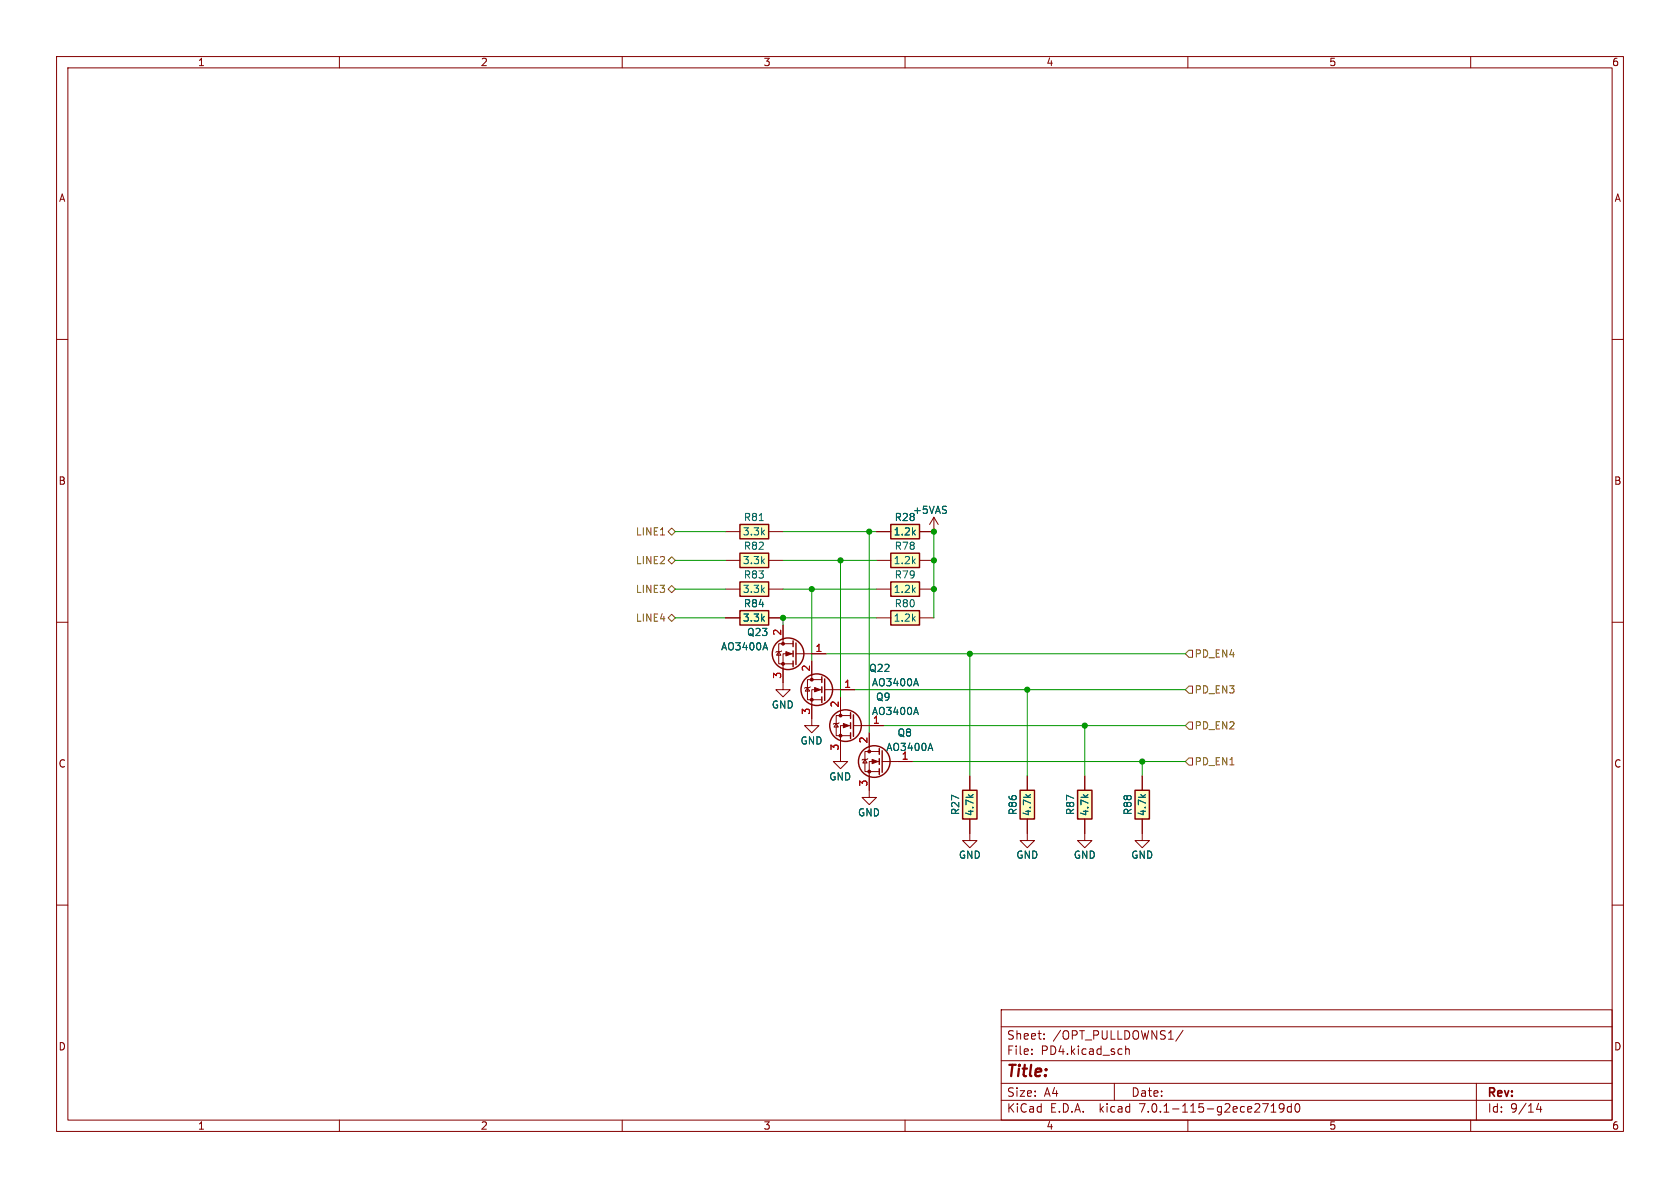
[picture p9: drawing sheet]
<svg xmlns="http://www.w3.org/2000/svg" width="297mm" height="210mm" viewBox="0 0 297 210" stroke-linecap="round" stroke-linejoin="round" font-family="sans-serif">
<g fill="none" stroke="#840000" stroke-width=".18">
<path d="M10 10h277v190h-277zM12 12h273v186h-273zM60 10v2M110 10v2M160 10v2M210 10v2M260 10v2M10 60h2M285 60h2M128.3 99.1h2.5M128.3 94h2.5M135.9 99.1h2.5"/>
<path d="M135.9 94h2.5M154.9 99.1h2.6M154.9 94h2.6M162.6 99.1h2.5M165.1 91.4v2.6h-2.5M165.1 91.4l.8 1.3M165.1 91.4l-.8 1.3M10 110h2M128.3 109.2h2.5M128.3 104.1h2.5M135.9 109.2h2.5M135.9 104.1h2.5"/>
<path d="M137.7 115.2l.3 .6h-.7zM138.2 115.1l-.2 .1h-.7l-.1 .1M138.4 110.5v3.3M140.2 115.6h-1.8v6.3h-1.2l1.2 1.3 1.3-1.3h-1.3M140.2 113.8h-2.5v3.5h2.5M140.7 115.6h5.3M143.5 116.8v3.3M154.9 109.2h2.6M154.9 104.1h2.6M162.6 109.2h2.5M162.6 104.1h2.5M285 110h2"/>
<path d="M142.7 121.5l.4 .7h-.7zM143.3 121.4l-.2 .1h-.7l-.2 .2M145.3 121.9h-1.8v6.4h-1.3l1.3 1.2 1.3-1.2h-1.3M145.3 120.1h-2.6v3.6h2.6M145.8 121.9h5.3M147.8 127.9l.4 .6h-.8zM148.3 127.8l-.1 .1h-.8l-.1 .1M148.6 123.2v3.3M150.4 128.3h-1.8v6.3h-1.3l1.3 1.3 1.3-1.3h-1.3M150.4 126.5h-2.6v3.5h2.6M150.9 128.3h5.3M152.9 134.2l.4 .7h-.8z"/>
<path d="M153.4 134.1l-.1 .1h-.8l-.1 .2M153.7 129.5v3.3M155.4 134.6h-1.7v6.4h-1.3l1.3 1.2 1.2-1.2h-1.2M155.4 132.8h-2.5v3.6h2.5M156 134.6h5.3M171.4 137.2v2.5M181.6 137.2v2.5M191.8 137.2v2.5M201.9 137.2v2.5M10 160h2M171.4 144.8v3.8h-1.2l1.2 1.3 1.3-1.3h-1.3M181.6 144.8v3.8h-1.3l1.3 1.3 1.3-1.3h-1.3"/>
<path d="M191.8 144.8v3.8h-1.3l1.3 1.3 1.2-1.3h-1.2M201.9 144.8v3.8h-1.2l1.2 1.3 1.3-1.3h-1.3M285 160h2M177 178.5h108v19.5h-108zM60 198v2M110 198v2M160 198v2M177 194.5h108M177 191.5h108M177 187.5h108M177 181.5h108M182.4 186.3v.1"/>
<path d="M182.4 185.5v.1M184.6 183.6v.1M184.6 182.8v.1M197 191.5v3M199 184.9v1.5M199 185.5l.2-.1 .4 .1v.9M209.1 182.1l-1.2 2M210 198v2M224.7 196.6h.9M224.7 195.5l.4-.4v1.5M227 195.7l-.3 .3h-.3l-.3-.3 .2-.5 .4-.1 .2 .1a.99 .99 0 0 1-.3 1.4h-.3M228.3 195.7l-.4-.1-.3 .3v.4l.1 .2h.6"/>
<path d="M228.3 195.1v1.5M229.1 195.2l.2-.1a.81 .81 0 0 1 .6 .6 .81 .81 0 0 1-.3 .8l-.2 .1a.81 .81 0 0 1-.6-.6 .81 .81 0 0 1 .3-.8zM260 198v2M261 191.5v6.5M272 195l-.4 1.1h1M272.4 195.6v1"/>
</g>
<g fill="none" stroke="#840000" stroke-width=".25">
<path d="M130.8 97.8h5.1v2.5h-5.1zM130.8 92.7h5.1v2.6h-5.1zM157.5 92.7h5.1v2.6h-5.1zM157.5 97.8h5.1v2.5h-5.1zM130.8 108h5.1v2.5h-5.1zM130.8 102.9h5.1v2.5h-5.1zM140.2 113.3v1M140.2 115.1v1M140.2 116.8v1.1M140.7 113.7v3.8M145.3 119.6v1.1M157.5 108h5.1v2.5h-5.1z"/>
<path d="M157.5 102.9h5.1v2.5h-5.1zM145.3 121.4v1M145.3 123.2v1M145.8 120v3.8M150.4 126v1M150.4 127.8v1M150.4 129.5v1.1M150.9 126.4v3.8M155.4 132.3v1.1M155.4 134.1v1M155.4 135.9v1M156 132.7v3.8"/>
<path d="M170.2 139.7h2.5v5.1h-2.5zM180.3 139.7h2.6v5.1h-2.6zM190.5 139.7h2.5v5.1h-2.5zM200.7 139.7h2.5v5.1h-2.5z"/>
<circle cx="139.3" cy="115.6" r="2.79"/>
<circle cx="144.4" cy="121.9" r="2.79"/>
<circle cx="149.5" cy="128.3" r="2.79"/>
<circle cx="154.6" cy="134.6" r="2.79"/>
</g>
<g fill="#840000" stroke="#840000" stroke-width=".18">
<path d="M149.1 127.9l1 .4-1 .4z"/>
<path d="M154.2 134.2l1 .4-1 .4z"/>
<path d="M138.9 115.2l1.1 .4-1.1 .4z"/>
<path d="M144 121.5l1 .4-1 .4z"/>
<circle cx="148.6" cy="130" r=".25"/>
<circle cx="148.6" cy="126.5" r=".25"/>
<circle cx="153.7" cy="136.4" r=".25"/>
<circle cx="153.7" cy="132.8" r=".25"/>
<circle cx="138.4" cy="117.3" r=".25"/>
<circle cx="138.4" cy="113.8" r=".25"/>
<circle cx="143.5" cy="123.7" r=".25"/>
<circle cx="143.5" cy="120.1" r=".25"/>
</g>
<path d="M135.3 113.6l.4 1.3M161.9 120l.5 1.2M161.9 125l.5 1.3M164.5 131.4l.4 1.3" fill="none" stroke="#006464" stroke-width=".18"/>
<g fill="#ffffc2" stroke="#ffffc2" stroke-width=".18">
<path d="M130.8 97.8h5.1v2.5h-5.1z"/>
<path d="M190.5 139.7h2.5v5.1h-2.5z"/>
<path d="M200.7 139.7h2.5v5.1h-2.5z"/>
<path d="M157.5 108h5.1v2.5h-5.1z"/>
<path d="M130.8 108h5.1v2.5h-5.1z"/>
<path d="M130.8 92.7h5.1v2.6h-5.1z"/>
<path d="M130.8 102.9h5.1v2.5h-5.1z"/>
<path d="M157.5 92.7h5.1v2.6h-5.1z"/>
<path d="M157.5 102.9h5.1v2.5h-5.1z"/>
<path d="M157.5 97.8h5.1v2.5h-5.1z"/>
<path d="M170.2 139.7h2.5v5.1h-2.5z"/>
<path d="M180.3 139.7h2.6v5.1h-2.6z"/>
</g>
<path d="M116.8 94.6h.7M118.1 94l.6-.7 .7 .7-.7 .6zM118.1 99.1l.6-.7 .7 .7-.7 .6zM118.1 104.1l.6-.6 .7 .6-.7 .7zM118.1 109.2l.6-.6 .7 .6-.7 .7zM210.2 114.9h.6v1.3h-.6l-.7-.6zM210.2 127.6h.6v1.3h-.6l-.7-.6zM210.2 134h.6v1.3h-.6l-.7-.7zM210.2 121.3h.6v1.3h-.6l-.7-.7z" fill="none" stroke="#725600" stroke-width=".18"/>
<g fill="none" stroke="#009600" stroke-width=".18">
<path d="M119.4 99.1h8.9M119.4 94h8.9M138.4 99.1h16.5M138.4 94h16.5M148.6 99.1v24.1M153.7 94v35.5M165.1 94v15.2M119.4 104.1h8.9M119.4 109.2h8.9M138.4 104.1h16.5M143.5 104.1v12.7M146 115.6h63.5"/>
<path d="M154.9 109.2h-16.5v1.3M171.4 115.6v21.6M151.1 121.9h58.4M156.2 128.3h53.3M161.3 134.6h48.2M181.6 121.9v15.3M191.8 128.3v8.9M201.9 134.6v2.6"/>
</g>
<g fill="#009600" stroke="#009600" stroke-width=".18">
<circle cx="148.6" cy="99.1" r=".46"/>
<circle cx="191.8" cy="128.3" r=".46"/>
<circle cx="165.1" cy="104.1" r=".46"/>
<circle cx="165.1" cy="99.1" r=".46"/>
<circle cx="171.4" cy="115.6" r=".46"/>
<circle cx="181.6" cy="121.9" r=".46"/>
<circle cx="201.9" cy="134.6" r=".46"/>
<circle cx="138.4" cy="109.2" r=".46"/>
<circle cx="143.5" cy="104.1" r=".46"/>
<circle cx="165.1" cy="94" r=".46"/>
<circle cx="153.7" cy="94" r=".46"/>
</g>
<text font-size="2.8" fill="#840000" x="178" y="190.8">Title:</text>
<g font-size="2.1" fill="#840000">
<text x="178" y="183.9">Sheet:</text>
<text x="186.2" y="183.9">/OPT_PULLDOWNS1/</text>
<text x="178" y="186.6">File:</text>
<text x="184" y="186.6">PD4.kicad_sch</text>
<text x="178" y="196.8">KiCad</text>
<text x="178" y="194">Size:</text>
<text x="184.6" y="194">A4</text>
<text x="185.7" y="196.8">E.D.A.</text>
<text x="194.4" y="196.8">kicad</text>
<text x="200" y="194">Date:</text>
<text x="201.5" y="196.8">7.0.1-115-g2ece2719d0</text>
<text x="263" y="194.2">Rev:</text>
<text x="263" y="196.8">Id:</text>
<text x="267" y="196.8">9/14</text>
</g>
<g font-size="1.8" fill="#840000">
<text x="35" y="11.8">1</text>
<text x="85" y="11.8">2</text>
<text x="135" y="11.8">3</text>
<text x="185" y="11.8">4</text>
<text x="235" y="11.8">5</text>
<text x="285" y="11.8">6</text>
<text x="10.4" y="35.8">A</text>
<text x="285.4" y="35.8">A</text>
<text x="10.3" y="85.8">B</text>
<text x="285.3" y="85.8">B</text>
<text x="10.3" y="135.8">C</text>
<text x="285.3" y="135.8">C</text>
<text x="10.3" y="185.8">D</text>
<text x="285.3" y="185.8">D</text>
<text x="35" y="199.8">1</text>
<text x="85" y="199.8">2</text>
<text x="135" y="199.8">3</text>
<text x="185" y="199.8">4</text>
<text x="235" y="199.8">5</text>
<text x="285" y="199.8">6</text>
</g>
<g font-size="1.8" fill="#725600">
<text x="112.3" y="94.8">LINE1</text>
<text x="112.3" y="99.9">LINE2</text>
<text x="112.3" y="105">LINE3</text>
<text x="112.3" y="110">LINE4</text>
<text x="211.2" y="116.4">PD_EN4</text>
<text x="211.2" y="122.7">PD_EN3</text>
<text x="211.2" y="129.1">PD_EN2</text>
<text x="211.2" y="135.4">PD_EN1</text>
</g>
<g font-size="1.8" fill="#006464">
<text x="131.3" y="94.8">3.3k</text>
<text x="131.4" y="92.3">R81</text>
<text x="157.9" y="94.8">1.2k</text>
<text x="158.1" y="92.3">R28</text>
<text x="161.3" y="91">+5VAS</text>
<text x="131.3" y="99.9">3.3k</text>
<text x="131.4" y="97.3">R82</text>
<text x="157.9" y="99.9">1.2k</text>
<text x="158.1" y="97.3">R78</text>
<text x="131.3" y="105">3.3k</text>
<text x="131.4" y="107.5">R84</text>
<text x="131.4" y="102.4">R83</text>
<text x="157.9" y="105">1.2k</text>
<text x="158.1" y="107.5">R80</text>
<text x="158.1" y="102.4">R79</text>
<text x="131.3" y="110">3.3k</text>
<text x="132" y="112.6">Q23</text>
<text x="157.9" y="110">1.2k</text>
<text x="127.4" y="115.1">AO3400A</text>
<text x="153.6" y="118.9">Q22</text>
<text x="136.4" y="125.4">GND</text>
<text x="154.1" y="121.5">AO3400A</text>
<text x="154.8" y="124">Q9</text>
<text x="141.5" y="131.8">GND</text>
<text x="154.1" y="126.6">AO3400A</text>
<text x="158.6" y="130.4">Q8</text>
<text x="156.6" y="132.9">AO3400A</text>
<text x="146.5" y="138.1">GND</text>
<text x="151.6" y="144.5">GND</text>
<text x="169.7" y="144.1" transform="rotate(-90 169.7 144.1)">R27</text>
<text x="172.3" y="144.3" transform="rotate(-90 172.3 144.3)">4.7k</text>
<text x="179.9" y="144.1" transform="rotate(-90 179.9 144.1)">R86</text>
<text x="182.4" y="144.3" transform="rotate(-90 182.4 144.3)">4.7k</text>
<text x="190.1" y="144.1" transform="rotate(-90 190.1 144.1)">R87</text>
<text x="192.6" y="144.3" transform="rotate(-90 192.6 144.3)">4.7k</text>
<text x="200.2" y="144.1" transform="rotate(-90 200.2 144.1)">R88</text>
<text x="202.8" y="144.3" transform="rotate(-90 202.8 144.3)">4.7k</text>
<text x="169.5" y="152">GND</text>
<text x="179.6" y="152">GND</text>
<text x="189.8" y="152">GND</text>
<text x="199.9" y="152">GND</text>
</g>
<g font-size="1.8" fill="#a90000">
<text x="138.2" y="112.4" transform="rotate(-90 138.2 112.4)">2</text>
<text x="143.3" y="118.8" transform="rotate(-90 143.3 118.8)">2</text>
<text x="144.1" y="115.3">1</text>
<text x="138.2" y="120" transform="rotate(-90 138.2 120)">3</text>
<text x="148.3" y="125.1" transform="rotate(-90 148.3 125.1)">2</text>
<text x="149.2" y="121.7">1</text>
<text x="143.3" y="126.4" transform="rotate(-90 143.3 126.4)">3</text>
<text x="153.4" y="131.5" transform="rotate(-90 153.4 131.5)">2</text>
<text x="154.3" y="128">1</text>
<text x="148.3" y="132.7" transform="rotate(-90 148.3 132.7)">3</text>
<text x="159.4" y="134.4">1</text>
<text x="153.4" y="139.1" transform="rotate(-90 153.4 139.1)">3</text>
</g>
</svg>
